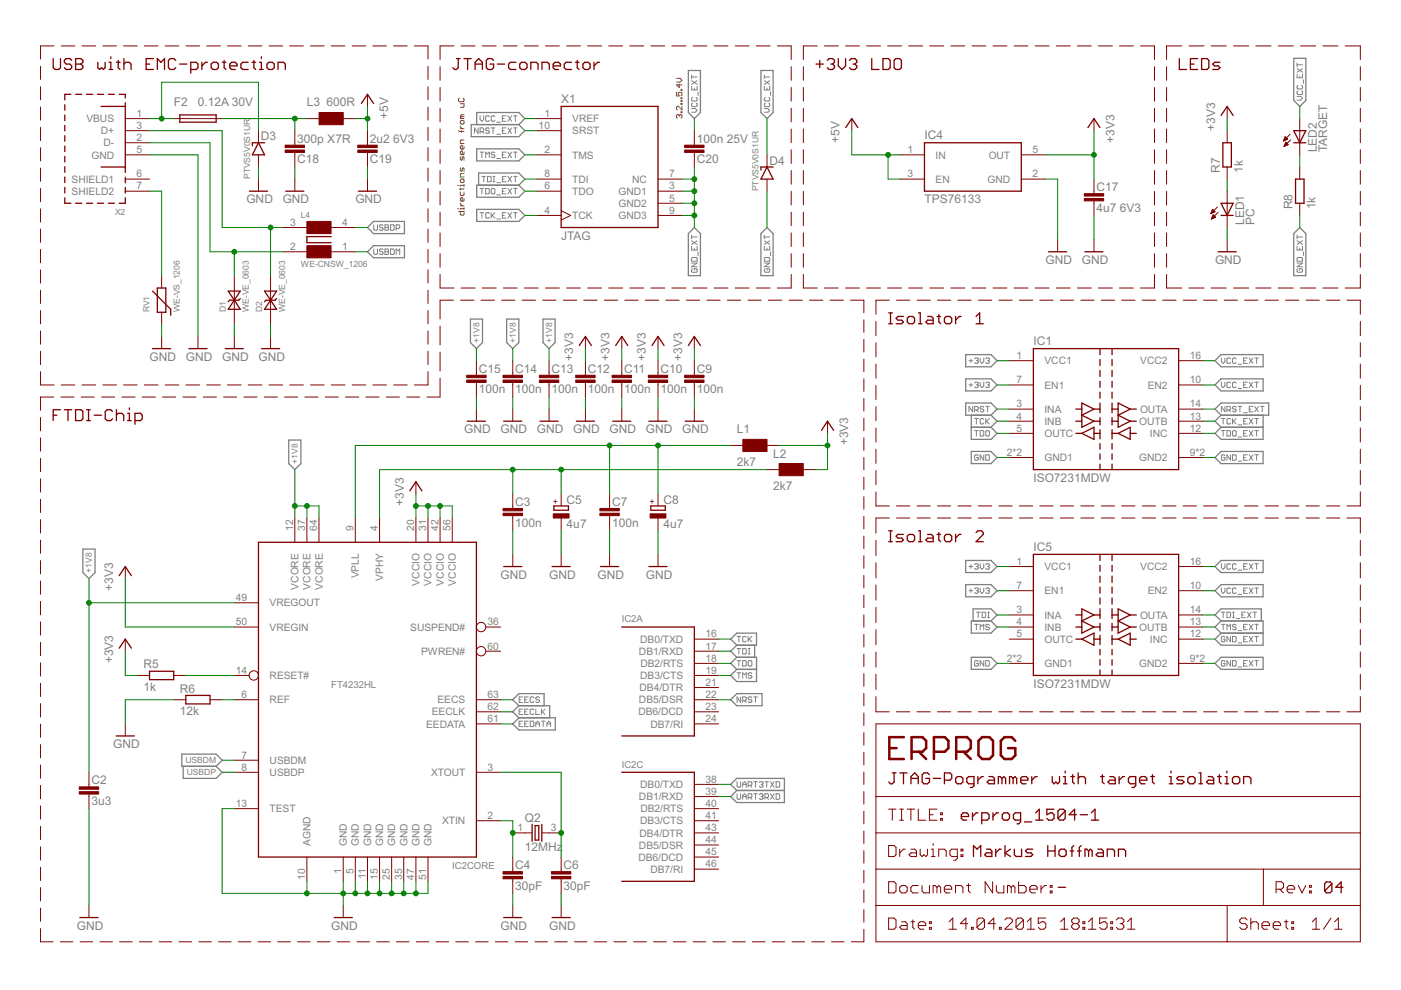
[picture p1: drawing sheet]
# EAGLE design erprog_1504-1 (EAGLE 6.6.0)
FRAME1 (DINA4_L): AUTHOR: Markus Hoffmann; DOC_NUMBER: -; REVISION: 04; SUBTITLE: JTAG-Pogrammer with target isolation; TITLE: ERPROG

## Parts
C2  3u3  C-EUC0603  [C0603]
C3  100n  C-EUC0603  [C0603]
C4  30pF  C-EUC0603  [C0603]
C5  4u7  CPOL-EUA/3216-18R  [A/3216-18R]
C6  30pF  C-EUC0603  [C0603]
C7  100n  C-EUC0603  [C0603]
C8  4u7  CPOL-EUA/3216-18R  [A/3216-18R]
C9  100n  C-EUC0603  [C0603]
C10  100n  C-EUC0603  [C0603]
C11  100n  C-EUC0603  [C0603]
C12  100n  C-EUC0603  [C0603]
C13  100n  C-EUC0603  [C0603]
C14  100n  C-EUC0603  [C0603]
C15  100n  C-EUC0603  [C0603]
C17  4u7 6V3  C-EUC0805  [C0805]
C18  300p X7R  C-EUC0603  [C0603]
C19  2u2 6V3  C-EUC0603  [C0603]
C20  100n 25V  C-EUC0603  [C0603]
D1  WE-VE_0603  [WESURGE_0603]
D2  WE-VE_0603  [WESURGE_0603]
D3  PTVS5V0S1UR  [SOD123]
D4  PTVS5V0S1UR  [SOD123]
F2  0.12A 30V  MF-NSMF012-2  [MF-NSMF-1]
IC1  ISO7231MDW  [SO16_SOT162-1]
IC2  FT4232HL  [LQFP64]
IC4  TPS76133  TPS76133SOT23  [SOT-23-5]
IC5  ISO7231MDW  [SO16_SOT162-1]
L1  2k7  WE-CBF_0805  [0805]
L2  2k7  WE-CBF_0805  [0805]
L3  600R  WE-CBF_0805  [0805]
L4  WE-CNSW_1206  [WE-CNSW_1206]
LED1  PC  LEDSML0805  [SML0805]
LED2  TARGET  LEDSML0805  [SML0805]
Q2  12MHz  MQ  [MQ]
R5  1k  R-EU_R0603  [R0603]
R6  12k  R-EU_R0603  [R0603]
R7  1k  R-EU_R0603  [R0603]
R8  1k  R-EU_R0603  [R0603]
RV1  WE-VS_1206  [WESURGE_1206]
X1  JTAG  CORESIGHT-JTAG-10THD10R  [ML10R]
X2  USB-SHIELD-MINI-B-BUCHSE-R-ASSMANN  [USB-MINI-B-BUCHSE-R]

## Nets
+1V8: C2.1 C13.1 C14.1 C15.1 IC2.12(CORE:VCORE) IC2.37(CORE:VCORE) IC2.49(CORE:VREGOUT) IC2.64(CORE:VCORE)
+3V3: C9.1 C10.1 C11.1 C12.1 C17.1 IC1.1(VCC1) IC1.7(EN1) IC2.20(CORE:VCCIO) IC2.31(CORE:VCCIO) IC2.42(CORE:VCCIO) IC2.50(CORE:VREGIN) IC2.56(CORE:VCCIO) IC4.5(OUT) IC5.1(VCC1) IC5.7(EN1) L1.2 L2.2 R5.1 R7.2
+5V: C19.2 IC4.1(IN) IC4.3(EN) L3.2
EECLK: IC2.62(CORE:EECLK)
EECS: IC2.63(CORE:EECS)
EEDATA: IC2.61(CORE:EEDATA)
GND: C2.2 C3.2 C4.2 C5.- C6.2 C7.2 C8.- C9.2 C10.2 C11.2 C12.2 C13.2 C14.2 C15.2 C17.2 C18.1 C19.1 D1.2 D2.2 D3.A(ANODE) IC1.2(GND1) IC1.8(GND1) IC2.1(CORE:GND) IC2.5(CORE:GND) IC2.10(CORE:AGND) IC2.11(CORE:GND) IC2.13(CORE:TEST) IC2.15(CORE:GND) IC2.25(CORE:GND) IC2.35(CORE:GND) IC2.47(CORE:GND) IC2.51(CORE:GND) IC4.2(GND) IC5.2(GND1) IC5.8(GND1) LED1.C R6.1 RV1.1 X2.5(GND)
GND_EXT: C20.1 D4.A(ANODE) IC1.9(GND2) IC1.15(GND2) IC5.9(GND2) IC5.12(INC) IC5.15(GND2) R8.1 X1.3(GND1) X1.5(GND2) X1.7(NC) X1.9(GND3)
N$1: D3.C(KATHODE) F2.1 X2.1(VBUS)
N$2: LED1.A R7.1
N$3: D1.1 L4.2 X2.2(D-)
N$4: RV1.2 X2.7(SHIELD2)
N$5: LED2.C R8.2
N$6: C18.2 F2.2 L3.1
N$7: D2.1 L4.3 X2.3(D+)
N$39: IC2.14(CORE:RESET#) R5.2
N$40: IC2.6(CORE:REF) R6.2
N$44: C3.1 C5.+ IC2.4(CORE:VPHY) L2.1
N$45: C7.1 C8.+ IC2.9(CORE:VPLL) L1.1
N$46: C6.1 IC2.3(CORE:XTOUT) Q2.3
N$47: C4.1 IC2.2(CORE:XTIN) Q2.1
NRST: IC1.3(INA) IC2.22(A:DB5/DSR)
NRST_EXT: IC1.14(OUTA) X1.10(SRST)
TCK: IC1.4(INB) IC2.16(A:DB0/TXD)
TCK_EXT: IC1.13(OUTB) X1.4(TCK)
TDI: IC2.17(A:DB1/RXD) IC5.3(INA)
TDI_EXT: IC5.14(OUTA) X1.8(TDI)
TDO: IC1.5(OUTC) IC2.18(A:DB2/RTS)
TDO_EXT: IC1.12(INC) X1.6(TDO)
TMS: IC2.19(A:DB3/CTS) IC5.4(INB)
TMS_EXT: IC5.13(OUTB) X1.2(TMS)
UART3RXD: IC2.39(C:DB1/RXD)
UART3TXD: IC2.38(C:DB0/TXD)
USBDM: IC2.7(CORE:USBDM) L4.1
USBDP: IC2.8(CORE:USBDP) L4.4
VCC_EXT: C20.2 D4.C(KATHODE) IC1.10(EN2) IC1.16(VCC2) IC5.10(EN2) IC5.16(VCC2) LED2.A X1.1(VREF)
Unconnected: IC2.21(A:DB4/DTR) IC2.23(A:DB6/DCD) IC2.24(A:DB7/RI) IC2.26(B:DB0/TXD) IC2.27(B:DB1/RXD) IC2.28(B:DB2/RTS) IC2.29(B:DB3/CTS) IC2.30(B:DB4/DTR) IC2.32(B:DB5/DSR) IC2.33(B:DB6/DCD) IC2.34(B:DB7/RI) IC2.36(CORE:SUSPEND#) IC2.40(C:DB2/RTS) IC2.41(C:DB3/CTS) IC2.43(C:DB4/DTR) IC2.44(C:DB5/DSR) IC2.45(C:DB6/DCD) IC2.46(C:DB7/RI) IC2.48(D:DB0/TXD) IC2.52(D:DB1/RXD) IC2.53(D:DB2/RTS) IC2.54(D:DB3/CTS) IC2.55(D:DB4/DTR) IC2.57(D:DB5/DSR) IC2.58(D:DB6/DCD) IC2.59(D:DB7/RI) IC2.60(CORE:PWREN#) IC5.5(OUTC) X2.6(SHIELD1)

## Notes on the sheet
- USB with EMC-protection | JTAG-connector | +3V3 LDO | LEDs
- 3.2...5.4V
- directions seen from uC
- Isolator 1
- FTDI-Chip
- Isolator 2

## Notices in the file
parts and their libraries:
wuerth_elektronik_v68: Copyright: Würth Elektronik
